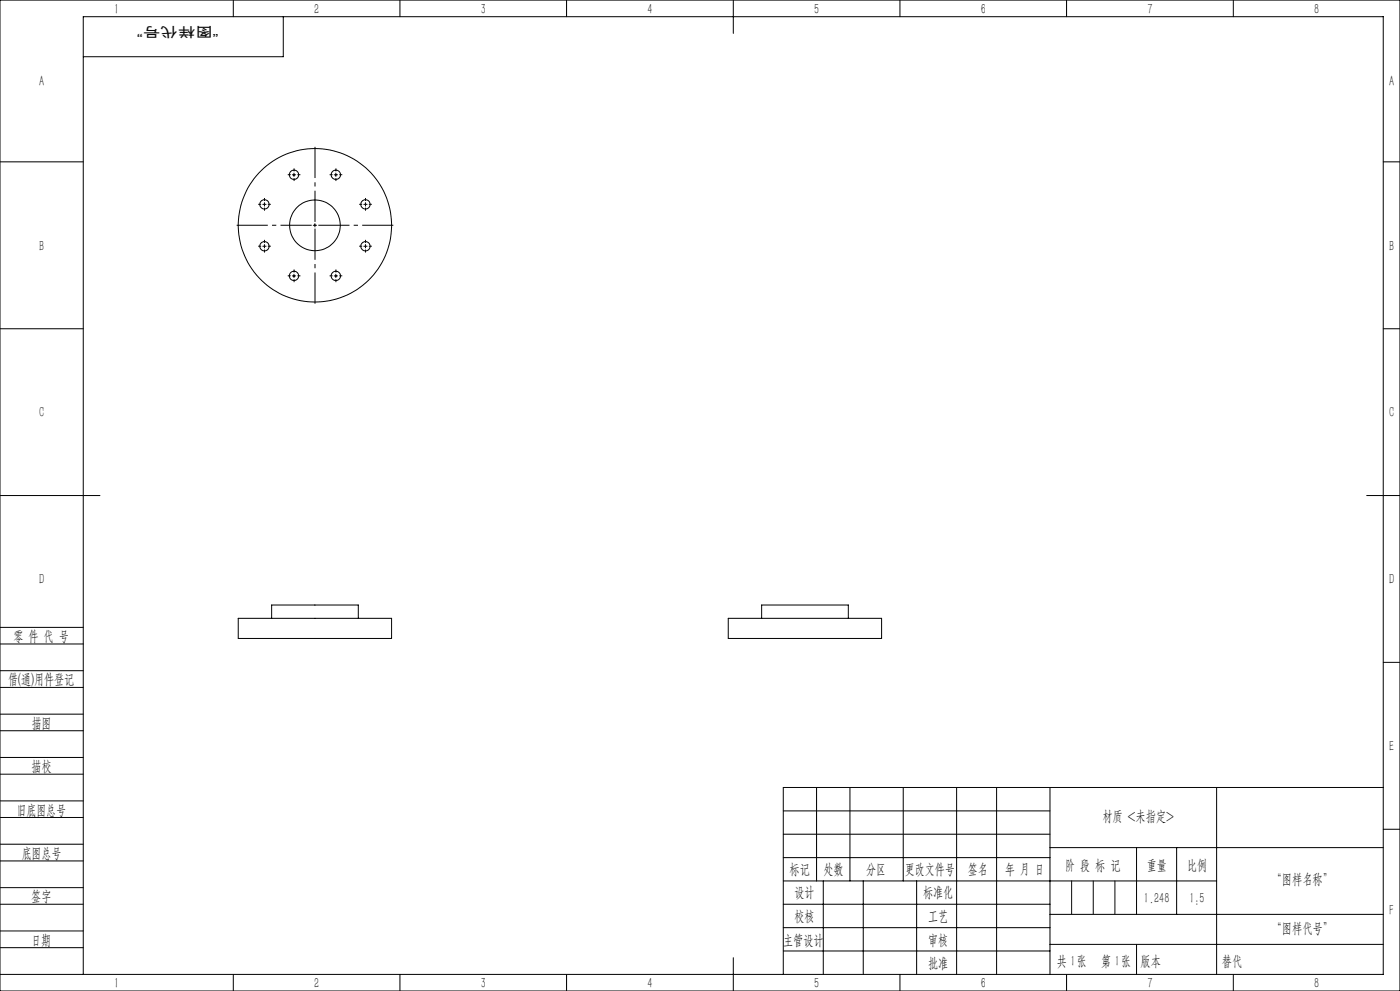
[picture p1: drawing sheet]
<svg xmlns="http://www.w3.org/2000/svg" width="420mm" height="297mm" viewBox="0 0 420 297" stroke-linecap="round" stroke-linejoin="round" font-family="sans-serif">
<g fill="none" stroke="#000" stroke-width=".3">
<path d="M0 0h420v297h-420zM70 0v5M85 5v12h-60M120 0v5M170 0v5M220 0v10M270 0v5M320 0v5M370 0v5M0 48.5h25M87.7 52.4h1M88.2 51.9v1"/>
<path d="M100.3 52.4h.9M100.8 51.9v1M415 48.5h5M78.8 73.8h1M78.8 61.2h1M79.3 60.7v1.1M79.3 73.3v1M94 67.5h1M94.5 67v1M109.1 73.8h1M109.1 61.2h1M109.6 60.7v1.1"/>
<path d="M109.6 73.3v1M0 98.5h25M87.7 82.7h1M88.2 82.2v1M100.3 82.7h.9M100.8 82.2v1M415 98.5h5M0 148.5h30M410 148.5h10M0 193h25M0 188h25M71.5 185.3h46v6h-46z"/>
<path d="M81.5 185.3v-4h26v4M218.5 185.3h46v6h-46zM228.5 185.3v-4h26v4M415 198.5h5M0 206h25M0 201h25M0 219h25M0 214h25M0 232h25M0 227h25M245 236v28M255 236v28"/>
<path d="M271 236v28M287 236v56M299 236v56M315 236v56M365 236v56M415 236h-180v56M0 245h25M0 240h25M0 258h25M0 253h25M235 243h80M235 250h80"/>
<path d="M235 257h80M315 254h100M341 254v20M353 254v20M415 248.5h5M0 271h25M0 266h25M0 279h25M235 271h80M235 264h130M235 278h80M247 264v28"/>
<path d="M259 264v28M275 264v28M315 274h100M0 284h25M0 292h415v-287h-390v287M70 292v5M120 292v5M170 292v5M220 287v10M235 285h80M270 292v5M315 283h100"/>
<path d="M320 292v5M370 292v5"/>
<circle cx="88.2" cy="52.4" r="1.41"/>
<circle cx="100.8" cy="52.4" r="1.41"/>
<circle cx="79.3" cy="73.8" r="1.4"/>
<circle cx="79.3" cy="61.3" r="1.39"/>
<circle cx="94.5" cy="67.5" r="23"/>
<circle cx="94.5" cy="67.5" r="7.6"/>
<circle cx="109.6" cy="73.8" r="1.4"/>
<circle cx="109.6" cy="61.3" r="1.39"/>
<circle cx="88.2" cy="82.7" r="1.41"/>
<circle cx="100.8" cy="82.7" r="1.41"/>
</g>
<path d="M93.5 67.5h-22.5M94.5 66.5v-22.5M94.5 68.5v22.5M95.5 67.5h22.5" fill="none" stroke="#000" stroke-width=".3" stroke-dasharray="30.5 1.3 1.3 1.3" stroke-dashoffset="21.1" stroke-linecap="butt"/>
<g fill="none" stroke="#000" stroke-width=".3" stroke-dasharray="30.5 1.3 1.3 1.3" stroke-linecap="butt">
<path d="M87.2 52.4h-.9M88.2 51.4v-.9M88.2 53.4v.9M89.2 52.4h.9M99.8 52.4h-.9M100.8 51.4v-.9M100.8 53.4v.9M101.8 52.4h.9M78.3 73.8h-.9M78.3 61.2h-.9M79.3 72.8v-.9M79.3 74.8v.9"/>
<path d="M79.3 60.2v-.9M79.3 62.2v.9M80.3 73.8h.9M80.3 61.2h.9M108.7 73.8h-.9M108.7 61.2h-.9M109.7 72.8v-.9M109.7 74.8v.9M109.7 60.2v-.9M109.7 62.2v.9M110.7 73.8h.9M110.7 61.2h.9"/>
<path d="M87.2 82.7h-.9M88.2 81.7v-.9M88.2 83.7v.9M89.2 82.7h.9M99.8 82.7h-.9M100.8 81.7v-.9M100.8 83.7v.9M101.8 82.7h.9"/>
</g>
<path d="M321.5 264v10M328 264v10M334.5 264v10M341 283v9" fill="none" stroke="#0a0605" stroke-width=".3"/>
<g font-size="4.4">
<text x="34.2" y="4.2">1</text>
<text x="94.2" y="4.2">2</text>
<text x="144.2" y="4.2">3</text>
<text x="194.2" y="4.2">4</text>
<text x="244.2" y="4.2">5</text>
<text x="294.2" y="4.2">6</text>
<text x="344.2" y="4.2">7</text>
<text x="394.2" y="4.2">8</text>
<text x="11.7" y="25.9">A</text>
<text x="416.7" y="25.9">A</text>
<text x="11.7" y="75.1">B</text>
<text x="416.7" y="75.1">B</text>
<text x="11.7" y="125.1">C</text>
<text x="416.7" y="125.1">C</text>
<text x="11.7" y="175.1">D</text>
<text x="416.7" y="175.1">D</text>
<text x="4" y="192">零 件 代 号</text>
<text x="2.5" y="205.1">借(通)用件登记</text>
<text x="9.5" y="218.1">描图</text>
<text x="416.7" y="225.1">E</text>
<text x="9.5" y="231.1">描校</text>
<text x="5" y="244.2">旧底图总号</text>
<text x="330.7" y="246.2">材质 &lt;未指定&gt;</text>
<text x="6.5" y="257.2">底图总号</text>
<text x="236.9" y="261.9">标记</text>
<text x="247.1" y="261.9">处数</text>
<text x="259.9" y="261.9">分区</text>
<text x="271.5" y="261.9">更改文件号</text>
<text x="290.4" y="261.9">签名</text>
<text x="301.5" y="261.9">年 月 日</text>
<text x="319.5" y="260.6">阶 段 标 记</text>
<text x="344" y="260.6">重量</text>
<text x="356.1" y="260.6">比例</text>
<text x="238.3" y="268.9">设计</text>
<text x="276.9" y="268.9">标准化</text>
<text x="381.5" y="264.8">“图样名称”</text>
<text x="9.4" y="270.1">签字</text>
<text x="343.2" y="270.7">1.248</text>
<text x="356.8" y="270.7">1:5</text>
<text x="416.8" y="274.4">F</text>
<text x="238.3" y="276.1">校核</text>
<text x="278.4" y="276">工艺</text>
<text x="381.5" y="279.6">“图样代号”</text>
<text x="9.4" y="283.2">日期</text>
<text x="234.9" y="283.3">主管设计</text>
<text x="278.4" y="283.3">审核</text>
<text x="278.4" y="290.2">批准</text>
<text x="317.1" y="289.4">共 张</text>
<text x="321.1" y="289.4">1</text>
<text x="330.3" y="289.4">第 张</text>
<text x="334.5" y="289.4">1</text>
<text x="342.1" y="289.4">版本</text>
<text x="34.2" y="296.2">1</text>
<text x="94.2" y="296.2">2</text>
<text x="144.2" y="296.2">3</text>
<text x="194.2" y="296.2">4</text>
<text x="244.2" y="296.2">5</text>
<text x="294.2" y="296.2">6</text>
<text x="344.2" y="296.2">7</text>
<text x="394.2" y="296.2">8</text>
</g>
<text font-size="4.4" fill="#0a0605" x="366.6" y="289.4">替代</text>
<text font-size="4.1" fill="#0a0605" x="65.6" y="8" transform="rotate(-180 65.6 8)">“图样代号”</text>
</svg>
